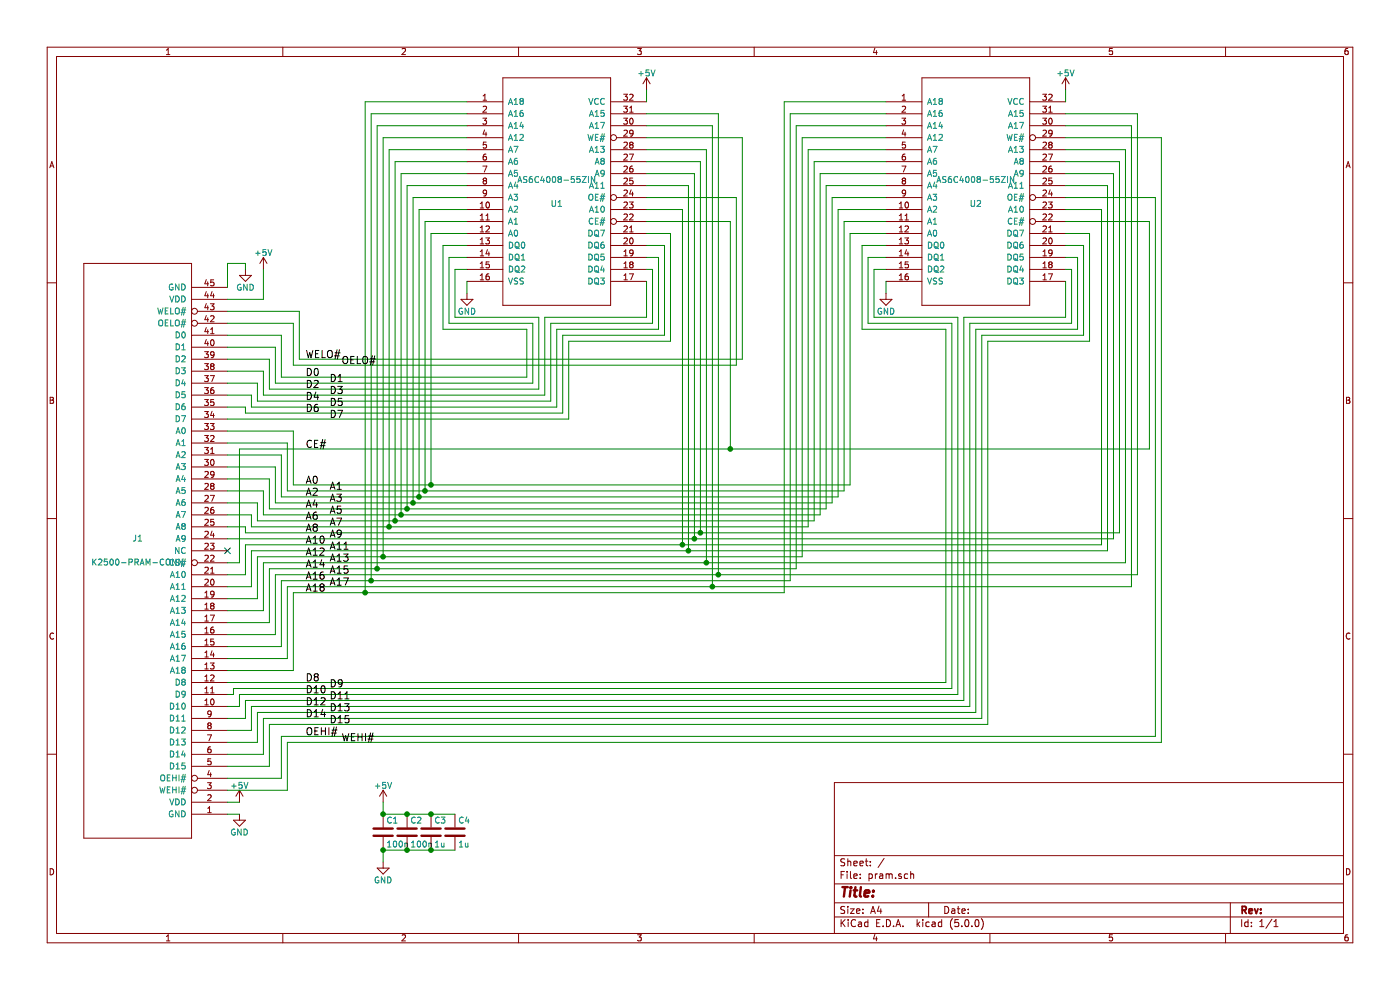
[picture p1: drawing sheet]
EESchema Schematic File Version 2
LIBS:power
LIBS:device
LIBS:transistors
LIBS:conn
LIBS:linear
LIBS:regul
LIBS:74xx
LIBS:cmos4000
LIBS:adc-dac
LIBS:memory
LIBS:xilinx
LIBS:microcontrollers
LIBS:dsp
LIBS:microchip
LIBS:analog_switches
LIBS:motorola
LIBS:texas
LIBS:intel
LIBS:audio
LIBS:interface
LIBS:digital-audio
LIBS:philips
LIBS:display
LIBS:cypress
LIBS:siliconi
LIBS:opto
LIBS:atmel
LIBS:contrib
LIBS:valves
LIBS:AS6C4008-55ZIN
LIBS:K2500-PRAM-CONN
LIBS:pram-cache
EELAYER 25 0
EELAYER END
$Descr A4 11693 8268
encoding utf-8
Sheet 1 1
Title ""
Date ""
Rev ""
Comp ""
Comment1 ""
Comment2 ""
Comment3 ""
Comment4 ""
$EndDescr
$Comp
L AS6C4008-55ZIN U1
U 1 1
P 4650 1600
F 0 "U1" H 4650 1500 50  0000 C CNN
F 1 "AS6C4008-55ZIN" H 4650 1700 50  0000 C CNN
F 2 "Housings_SSOP:TSOP-II-32_21.0x10.2mm_Pitch1.27mm" H 4650 1600 50  0001 C CNN
F 3 "DOCUMENTATION" H 4650 1600 50  0001 C CNN
	1    4650 1600
	1    0    0    -1  
$EndComp
$Comp
L K2500-PRAM-CONN J1
U 1 1
P 1150 4600
F 0 "J1" H 1150 4500 50  0000 C CNN
F 1 "K2500-PRAM-CONN" H 1150 4700 50  0000 C CNN
F 2 "dojoe:PRAMCONN" H 1150 4600 50  0001 C CNN
F 3 "DOCUMENTATION" H 1150 4600 50  0001 C CNN
	1    1150 4600
	-1   0    0    1   
$EndComp
$Comp
L GND #PWR01
U 1 1
P 3900 2450
F 0 "#PWR01" H 3900 2200 50  0001 C CNN
F 1 "GND" H 3900 2300 50  0000 C CNN
F 2 "" H 3900 2450 50  0000 C CNN
F 3 "" H 3900 2450 50  0000 C CNN
	1    3900 2450
	1    0    0    -1  
$EndComp
$Comp
L GND #PWR02
U 1 1
P 2050 2250
F 0 "#PWR02" H 2050 2000 50  0001 C CNN
F 1 "GND" H 2050 2100 50  0000 C CNN
F 2 "" H 2050 2250 50  0000 C CNN
F 3 "" H 2050 2250 50  0000 C CNN
	1    2050 2250
	1    0    0    -1  
$EndComp
$Comp
L GND #PWR03
U 1 1
P 2000 6800
F 0 "#PWR03" H 2000 6550 50  0001 C CNN
F 1 "GND" H 2000 6650 50  0000 C CNN
F 2 "" H 2000 6800 50  0000 C CNN
F 3 "" H 2000 6800 50  0000 C CNN
	1    2000 6800
	1    0    0    -1  
$EndComp
$Comp
L +5V #PWR04
U 1 1
P 5400 750
F 0 "#PWR04" H 5400 600 50  0001 C CNN
F 1 "+5V" H 5400 890 50  0000 C CNN
F 2 "" H 5400 750 50  0000 C CNN
F 3 "" H 5400 750 50  0000 C CNN
	1    5400 750 
	1    0    0    -1  
$EndComp
$Comp
L +5V #PWR05
U 1 1
P 2000 6700
F 0 "#PWR05" H 2000 6550 50  0001 C CNN
F 1 "+5V" H 2000 6840 50  0000 C CNN
F 2 "" H 2000 6700 50  0000 C CNN
F 3 "" H 2000 6700 50  0000 C CNN
	1    2000 6700
	1    0    0    -1  
$EndComp
$Comp
L +5V #PWR06
U 1 1
P 2200 2250
F 0 "#PWR06" H 2200 2100 50  0001 C CNN
F 1 "+5V" H 2200 2390 50  0000 C CNN
F 2 "" H 2200 2250 50  0000 C CNN
F 3 "" H 2200 2250 50  0000 C CNN
	1    2200 2250
	1    0    0    -1  
$EndComp
Wire Wire Line
	1900 6700 2000 6700
Wire Wire Line
	1900 6800 2000 6800
Wire Wire Line
	3900 2450 3900 2350
Wire Wire Line
	5400 850  5400 750 
Wire Wire Line
	3900 2250 3800 2250
Wire Wire Line
	3800 2250 3800 2650
Wire Wire Line
	3800 2650 4500 2650
Wire Wire Line
	4500 2650 4500 3250
Wire Wire Line
	3900 2150 3750 2150
Wire Wire Line
	3750 2150 3750 2700
Wire Wire Line
	3750 2700 4450 2700
Wire Wire Line
	4450 2700 4450 3200
Wire Wire Line
	3900 2050 3700 2050
Wire Wire Line
	3700 2050 3700 2750
Wire Wire Line
	3700 2750 4400 2750
Wire Wire Line
	4400 2750 4400 3150
Wire Wire Line
	5400 2350 5400 2650
Wire Wire Line
	5400 2650 4550 2650
Wire Wire Line
	4550 2650 4550 3300
Wire Wire Line
	5400 2250 5450 2250
Wire Wire Line
	5450 2250 5450 2700
Wire Wire Line
	5450 2700 4600 2700
Wire Wire Line
	4600 2700 4600 3350
Wire Wire Line
	5400 2150 5500 2150
Wire Wire Line
	5500 2150 5500 2750
Wire Wire Line
	5500 2750 4650 2750
Wire Wire Line
	4650 2750 4650 3400
Wire Wire Line
	5400 2050 5550 2050
Wire Wire Line
	5550 2050 5550 2800
Wire Wire Line
	5550 2800 4700 2800
Wire Wire Line
	4700 2800 4700 3450
Wire Wire Line
	5400 1950 5600 1950
Wire Wire Line
	5600 1950 5600 2850
Wire Wire Line
	5600 2850 4750 2850
Wire Wire Line
	4750 2850 4750 3500
Wire Wire Line
	1900 4700 2000 4700
Wire Wire Line
	2000 4700 2000 3750
Wire Wire Line
	2000 3750 9600 3750
Wire Wire Line
	4750 3500 1900 3500
Wire Wire Line
	1900 3400 2050 3400
Wire Wire Line
	2050 3400 2050 3450
Wire Wire Line
	2050 3450 4700 3450
Wire Wire Line
	1900 3300 2100 3300
Wire Wire Line
	2100 3300 2100 3400
Wire Wire Line
	2100 3400 4650 3400
Wire Wire Line
	1900 3200 2150 3200
Wire Wire Line
	2150 3200 2150 3350
Wire Wire Line
	2150 3350 4600 3350
Wire Wire Line
	1900 3100 2200 3100
Wire Wire Line
	2200 3100 2200 3300
Wire Wire Line
	2200 3300 4550 3300
Wire Wire Line
	1900 3000 2250 3000
Wire Wire Line
	2250 3000 2250 3250
Wire Wire Line
	2250 3250 4500 3250
Wire Wire Line
	1900 2900 2300 2900
Wire Wire Line
	2300 2900 2300 3200
Wire Wire Line
	2300 3200 4450 3200
Wire Wire Line
	1900 2800 2350 2800
Wire Wire Line
	2350 2800 2350 3150
Wire Wire Line
	2350 3150 4400 3150
Wire Wire Line
	1900 4500 9300 4500
Wire Wire Line
	1900 4400 2050 4400
Wire Wire Line
	2050 4400 2050 4450
Wire Wire Line
	2050 4450 9350 4450
Wire Wire Line
	1900 4300 2100 4300
Wire Wire Line
	2100 4300 2100 4400
Wire Wire Line
	2100 4400 6750 4400
Wire Wire Line
	1900 4200 2150 4200
Wire Wire Line
	2150 4200 2150 4350
Wire Wire Line
	2150 4350 6800 4350
Wire Wire Line
	1900 4100 2200 4100
Wire Wire Line
	2200 4100 2200 4300
Wire Wire Line
	2200 4300 6850 4300
Wire Wire Line
	1900 4000 2250 4000
Wire Wire Line
	2250 4000 2250 4250
Wire Wire Line
	2250 4250 6900 4250
Wire Wire Line
	1900 3900 2300 3900
Wire Wire Line
	2300 3900 2300 4200
Wire Wire Line
	2300 4200 6950 4200
Wire Wire Line
	1900 3800 2350 3800
Wire Wire Line
	2350 3800 2350 4150
Wire Wire Line
	2350 4150 7000 4150
Wire Wire Line
	1900 3700 2400 3700
Wire Wire Line
	2400 3700 2400 4100
Wire Wire Line
	2400 4100 7050 4100
Wire Wire Line
	1900 3600 2450 3600
Wire Wire Line
	2450 3600 2450 4050
Wire Wire Line
	2450 4050 7100 4050
Wire Wire Line
	1900 4800 2050 4800
Wire Wire Line
	2050 4800 2050 4550
Wire Wire Line
	2050 4550 9200 4550
Wire Wire Line
	1900 4900 2100 4900
Wire Wire Line
	2100 4900 2100 4600
Wire Wire Line
	2100 4600 9250 4600
Wire Wire Line
	1900 5000 2150 5000
Wire Wire Line
	2150 5000 2150 4650
Wire Wire Line
	2150 4650 6700 4650
Wire Wire Line
	1900 5100 2200 5100
Wire Wire Line
	2200 5100 2200 4700
Wire Wire Line
	2200 4700 9400 4700
Wire Wire Line
	1900 5200 2250 5200
Wire Wire Line
	2250 5200 2250 4750
Wire Wire Line
	2250 4750 6650 4750
Wire Wire Line
	1900 5300 2300 5300
Wire Wire Line
	2300 5300 2300 4800
Wire Wire Line
	2300 4800 9500 4800
Wire Wire Line
	1900 5400 2350 5400
Wire Wire Line
	2350 5400 2350 4850
Wire Wire Line
	2350 4850 6600 4850
Wire Wire Line
	1900 5500 2400 5500
Wire Wire Line
	2400 5500 2400 4900
Wire Wire Line
	2400 4900 9450 4900
Wire Wire Line
	1900 5600 2450 5600
Wire Wire Line
	2450 5600 2450 4950
Wire Wire Line
	2450 4950 6550 4950
Wire Wire Line
	1900 5800 1950 5800
Wire Wire Line
	1950 5800 1950 5750
Wire Wire Line
	1950 5750 7950 5750
Wire Wire Line
	1900 5900 2000 5900
Wire Wire Line
	2000 5900 2000 5800
Wire Wire Line
	2000 5800 8000 5800
Wire Wire Line
	1900 6000 2050 6000
Wire Wire Line
	2050 6000 2050 5850
Wire Wire Line
	2050 5850 8050 5850
Wire Wire Line
	1900 6100 2100 6100
Wire Wire Line
	2100 6100 2100 5900
Wire Wire Line
	2100 5900 8100 5900
Wire Wire Line
	1900 6200 2150 6200
Wire Wire Line
	2150 6200 2150 5950
Wire Wire Line
	2150 5950 8150 5950
Wire Wire Line
	1900 6300 2200 6300
Wire Wire Line
	2200 6300 2200 6000
Wire Wire Line
	2200 6000 8200 6000
Wire Wire Line
	1900 6400 2250 6400
Wire Wire Line
	2250 6400 2250 6050
Wire Wire Line
	2250 6050 8250 6050
Wire Wire Line
	1900 6500 2350 6500
Wire Wire Line
	2350 6500 2350 6150
Wire Wire Line
	2350 6150 9650 6150
Wire Wire Line
	1900 6600 2400 6600
Wire Wire Line
	2400 6600 2400 6200
Wire Wire Line
	2400 6200 9700 6200
Wire Wire Line
	1900 2700 2450 2700
Wire Wire Line
	2450 2700 2450 3050
Wire Wire Line
	2450 3050 6150 3050
Wire Wire Line
	1900 2600 2500 2600
Wire Wire Line
	2500 2600 2500 3000
Wire Wire Line
	5400 1850 6100 1850
Wire Wire Line
	6100 1850 6100 3750
Connection ~ 6100 3750
Wire Wire Line
	5400 1650 6150 1650
Wire Wire Line
	6150 1650 6150 3050
Wire Wire Line
	5400 1150 6200 1150
Wire Wire Line
	6200 1150 6200 3000
Wire Wire Line
	6200 3000 2500 3000
Wire Wire Line
	3900 1950 3600 1950
Wire Wire Line
	3600 1950 3600 4050
Connection ~ 3600 4050
Wire Wire Line
	3900 1850 3550 1850
Wire Wire Line
	3550 1850 3550 4100
Connection ~ 3550 4100
Wire Wire Line
	3900 1750 3500 1750
Wire Wire Line
	3500 1750 3500 4150
Connection ~ 3500 4150
Wire Wire Line
	3900 1650 3450 1650
Wire Wire Line
	3450 1650 3450 4200
Connection ~ 3450 4200
Wire Wire Line
	3900 1550 3400 1550
Wire Wire Line
	3400 1550 3400 4250
Connection ~ 3400 4250
Wire Wire Line
	3900 1450 3350 1450
Wire Wire Line
	3350 1450 3350 4300
Connection ~ 3350 4300
Wire Wire Line
	3900 1350 3300 1350
Wire Wire Line
	3300 1350 3300 4350
Connection ~ 3300 4350
Wire Wire Line
	3900 1250 3250 1250
Wire Wire Line
	3250 1250 3250 4400
Connection ~ 3250 4400
Wire Wire Line
	5700 4550 5700 1750
Wire Wire Line
	5700 1750 5400 1750
Connection ~ 5700 4550
Wire Wire Line
	5400 1550 5750 1550
Wire Wire Line
	5750 1550 5750 4600
Connection ~ 5750 4600
Wire Wire Line
	5400 1450 5800 1450
Wire Wire Line
	5800 1450 5800 4500
Connection ~ 5800 4500
Wire Wire Line
	5400 1350 5850 1350
Wire Wire Line
	5850 1350 5850 4450
Connection ~ 5850 4450
Wire Wire Line
	5400 1250 5900 1250
Wire Wire Line
	5900 1250 5900 4700
Connection ~ 5900 4700
Wire Wire Line
	5400 1050 5950 1050
Wire Wire Line
	5950 1050 5950 4900
Connection ~ 5950 4900
Wire Wire Line
	5400 950  6000 950 
Wire Wire Line
	6000 950  6000 4800
Connection ~ 6000 4800
Wire Wire Line
	3900 1150 3200 1150
Wire Wire Line
	3200 1150 3200 4650
Connection ~ 3200 4650
Wire Wire Line
	3900 1050 3150 1050
Wire Wire Line
	3150 1050 3150 4750
Connection ~ 3150 4750
Wire Wire Line
	3900 950  3100 950 
Wire Wire Line
	3100 950  3100 4850
Connection ~ 3100 4850
Wire Wire Line
	3900 850  3050 850 
Wire Wire Line
	3050 850  3050 4950
Connection ~ 3050 4950
$Comp
L AS6C4008-55ZIN U2
U 1 1
P 8150 1600
F 0 "U2" H 8150 1500 50  0000 C CNN
F 1 "AS6C4008-55ZIN" H 8150 1700 50  0000 C CNN
F 2 "Housings_SSOP:TSOP-II-32_21.0x10.2mm_Pitch1.27mm" H 8150 1600 50  0001 C CNN
F 3 "DOCUMENTATION" H 8150 1600 50  0001 C CNN
	1    8150 1600
	1    0    0    -1  
$EndComp
$Comp
L GND #PWR07
U 1 1
P 7400 2450
F 0 "#PWR07" H 7400 2200 50  0001 C CNN
F 1 "GND" H 7400 2300 50  0000 C CNN
F 2 "" H 7400 2450 50  0000 C CNN
F 3 "" H 7400 2450 50  0000 C CNN
	1    7400 2450
	1    0    0    -1  
$EndComp
$Comp
L +5V #PWR08
U 1 1
P 8900 750
F 0 "#PWR08" H 8900 600 50  0001 C CNN
F 1 "+5V" H 8900 890 50  0000 C CNN
F 2 "" H 8900 750 50  0000 C CNN
F 3 "" H 8900 750 50  0000 C CNN
	1    8900 750 
	1    0    0    -1  
$EndComp
Wire Wire Line
	7400 2450 7400 2350
Wire Wire Line
	8900 850  8900 750 
Wire Wire Line
	7400 2250 7300 2250
Wire Wire Line
	7300 2250 7300 2650
Wire Wire Line
	7300 2650 8000 2650
Wire Wire Line
	8000 2650 8000 5800
Wire Wire Line
	7400 2150 7250 2150
Wire Wire Line
	7250 2150 7250 2700
Wire Wire Line
	7250 2700 7950 2700
Wire Wire Line
	7950 2700 7950 5750
Wire Wire Line
	7400 2050 7200 2050
Wire Wire Line
	7200 2050 7200 2750
Wire Wire Line
	7200 2750 7900 2750
Wire Wire Line
	7900 2750 7900 5700
Wire Wire Line
	8900 2350 8900 2650
Wire Wire Line
	8900 2650 8050 2650
Wire Wire Line
	8050 2650 8050 5850
Wire Wire Line
	8900 2250 8950 2250
Wire Wire Line
	8950 2250 8950 2700
Wire Wire Line
	8950 2700 8100 2700
Wire Wire Line
	8100 2700 8100 5900
Wire Wire Line
	8900 2150 9000 2150
Wire Wire Line
	9000 2150 9000 2750
Wire Wire Line
	9000 2750 8150 2750
Wire Wire Line
	8150 2750 8150 5950
Wire Wire Line
	8900 2050 9050 2050
Wire Wire Line
	9050 2050 9050 2800
Wire Wire Line
	9050 2800 8200 2800
Wire Wire Line
	8200 2800 8200 6000
Wire Wire Line
	8900 1950 9100 1950
Wire Wire Line
	9100 1950 9100 2850
Wire Wire Line
	9100 2850 8250 2850
Wire Wire Line
	8250 2850 8250 6050
Wire Wire Line
	8900 1850 9600 1850
Wire Wire Line
	9600 1850 9600 3750
Wire Wire Line
	8900 1650 9650 1650
Wire Wire Line
	9650 1650 9650 6150
Wire Wire Line
	8900 1150 9700 1150
Wire Wire Line
	9700 1150 9700 6200
Wire Wire Line
	7400 1950 7100 1950
Wire Wire Line
	7100 1950 7100 4050
Wire Wire Line
	7400 1850 7050 1850
Wire Wire Line
	7050 1850 7050 4100
Wire Wire Line
	7400 1750 7000 1750
Wire Wire Line
	7000 1750 7000 4150
Wire Wire Line
	7400 1650 6950 1650
Wire Wire Line
	6950 1650 6950 4200
Wire Wire Line
	7400 1550 6900 1550
Wire Wire Line
	6900 1550 6900 4250
Wire Wire Line
	7400 1450 6850 1450
Wire Wire Line
	6850 1450 6850 4300
Wire Wire Line
	7400 1350 6800 1350
Wire Wire Line
	6800 1350 6800 4350
Wire Wire Line
	7400 1250 6750 1250
Wire Wire Line
	6750 1250 6750 4400
Wire Wire Line
	9200 4550 9200 1750
Wire Wire Line
	9200 1750 8900 1750
Wire Wire Line
	8900 1550 9250 1550
Wire Wire Line
	9250 1550 9250 4600
Wire Wire Line
	8900 1450 9300 1450
Wire Wire Line
	9300 1450 9300 4500
Wire Wire Line
	8900 1350 9350 1350
Wire Wire Line
	9350 1350 9350 4450
Wire Wire Line
	8900 1250 9400 1250
Wire Wire Line
	9400 1250 9400 4700
Wire Wire Line
	8900 1050 9450 1050
Wire Wire Line
	9450 1050 9450 4900
Wire Wire Line
	8900 950  9500 950 
Wire Wire Line
	9500 950  9500 4800
Wire Wire Line
	7400 1150 6700 1150
Wire Wire Line
	6700 1150 6700 4650
Wire Wire Line
	7400 1050 6650 1050
Wire Wire Line
	6650 1050 6650 4750
Wire Wire Line
	7400 950  6600 950 
Wire Wire Line
	6600 950  6600 4850
Wire Wire Line
	7400 850  6550 850 
Wire Wire Line
	6550 850  6550 4950
Wire Wire Line
	7900 5700 1900 5700
Wire Wire Line
	1900 2400 1900 2200
Wire Wire Line
	1900 2200 2050 2200
Wire Wire Line
	2050 2200 2050 2250
Wire Wire Line
	1900 2500 2200 2500
Wire Wire Line
	2200 2500 2200 2250
NoConn ~ 1900 4600
$Comp
L C C1
U 1 1
P 3200 6950
F 0 "C1" H 3225 7050 50  0000 L CNN
F 1 "100n" H 3225 6850 50  0000 L CNN
F 2 "Capacitors_SMD:C_0603" H 3238 6800 50  0001 C CNN
F 3 "" H 3200 6950 50  0000 C CNN
	1    3200 6950
	1    0    0    -1  
$EndComp
$Comp
L C C2
U 1 1
P 3400 6950
F 0 "C2" H 3425 7050 50  0000 L CNN
F 1 "100n" H 3425 6850 50  0000 L CNN
F 2 "Capacitors_SMD:C_0603" H 3438 6800 50  0001 C CNN
F 3 "" H 3400 6950 50  0000 C CNN
	1    3400 6950
	1    0    0    -1  
$EndComp
$Comp
L C C3
U 1 1
P 3600 6950
F 0 "C3" H 3625 7050 50  0000 L CNN
F 1 "1u" H 3625 6850 50  0000 L CNN
F 2 "Capacitors_SMD:C_0805" H 3638 6800 50  0001 C CNN
F 3 "" H 3600 6950 50  0000 C CNN
	1    3600 6950
	1    0    0    -1  
$EndComp
$Comp
L C C4
U 1 1
P 3800 6950
F 0 "C4" H 3825 7050 50  0000 L CNN
F 1 "1u" H 3825 6850 50  0000 L CNN
F 2 "Capacitors_SMD:C_0805" H 3838 6800 50  0001 C CNN
F 3 "" H 3800 6950 50  0000 C CNN
	1    3800 6950
	1    0    0    -1  
$EndComp
$Comp
L GND #PWR09
U 1 1
P 3200 7200
F 0 "#PWR09" H 3200 6950 50  0001 C CNN
F 1 "GND" H 3200 7050 50  0000 C CNN
F 2 "" H 3200 7200 50  0000 C CNN
F 3 "" H 3200 7200 50  0000 C CNN
	1    3200 7200
	1    0    0    -1  
$EndComp
$Comp
L +5V #PWR010
U 1 1
P 3200 6700
F 0 "#PWR010" H 3200 6550 50  0001 C CNN
F 1 "+5V" H 3200 6840 50  0000 C CNN
F 2 "" H 3200 6700 50  0000 C CNN
F 3 "" H 3200 6700 50  0000 C CNN
	1    3200 6700
	1    0    0    -1  
$EndComp
Wire Wire Line
	3200 6700 3200 6800
Wire Wire Line
	3200 6800 3800 6800
Connection ~ 3400 6800
Connection ~ 3600 6800
Wire Wire Line
	3200 7200 3200 7100
Wire Wire Line
	3200 7100 3800 7100
Connection ~ 3400 7100
Connection ~ 3600 7100
Connection ~ 3200 6800
Connection ~ 3200 7100
Text Label 2550 4050 0    60   ~ 0
A0
Text Label 2550 4150 0    60   ~ 0
A2
Text Label 2550 4250 0    60   ~ 0
A4
Text Label 2550 4350 0    60   ~ 0
A6
Text Label 2550 4450 0    60   ~ 0
A8
Text Label 2550 4550 0    60   ~ 0
A10
Text Label 2550 4650 0    60   ~ 0
A12
Text Label 2550 4750 0    60   ~ 0
A14
Text Label 2550 4850 0    60   ~ 0
A16
Text Label 2550 4950 0    60   ~ 0
A18
Text Label 2750 4100 0    60   ~ 0
A1
Text Label 2750 4200 0    60   ~ 0
A3
Text Label 2750 4300 0    60   ~ 0
A5
Text Label 2750 4400 0    60   ~ 0
A7
Text Label 2750 4500 0    60   ~ 0
A9
Text Label 2750 4600 0    60   ~ 0
A11
Text Label 2750 4700 0    60   ~ 0
A13
Text Label 2750 4800 0    60   ~ 0
A15
Text Label 2750 4900 0    60   ~ 0
A17
Text Label 2550 3750 0    60   ~ 0
CE#
Text Label 2550 3150 0    60   ~ 0
D0
Text Label 2550 3250 0    60   ~ 0
D2
Text Label 2550 3350 0    60   ~ 0
D4
Text Label 2550 3450 0    60   ~ 0
D6
Text Label 2750 3200 0    60   ~ 0
D1
Text Label 2750 3300 0    60   ~ 0
D3
Text Label 2750 3400 0    60   ~ 0
D5
Text Label 2750 3500 0    60   ~ 0
D7
Text Label 2550 5700 0    60   ~ 0
D8
Text Label 2750 5750 0    60   ~ 0
D9
Text Label 2550 5800 0    60   ~ 0
D10
Text Label 2550 5900 0    60   ~ 0
D12
Text Label 2550 6000 0    60   ~ 0
D14
Text Label 2750 5850 0    60   ~ 0
D11
Text Label 2750 5950 0    60   ~ 0
D13
Text Label 2750 6050 0    60   ~ 0
D15
Text Label 2550 6150 0    60   ~ 0
OEHI#
Text Label 2850 6200 0    60   ~ 0
WEHI#
Text Label 2550 3000 0    60   ~ 0
WELO#
Text Label 2850 3050 0    60   ~ 0
OELO#
$EndSCHEMATC
